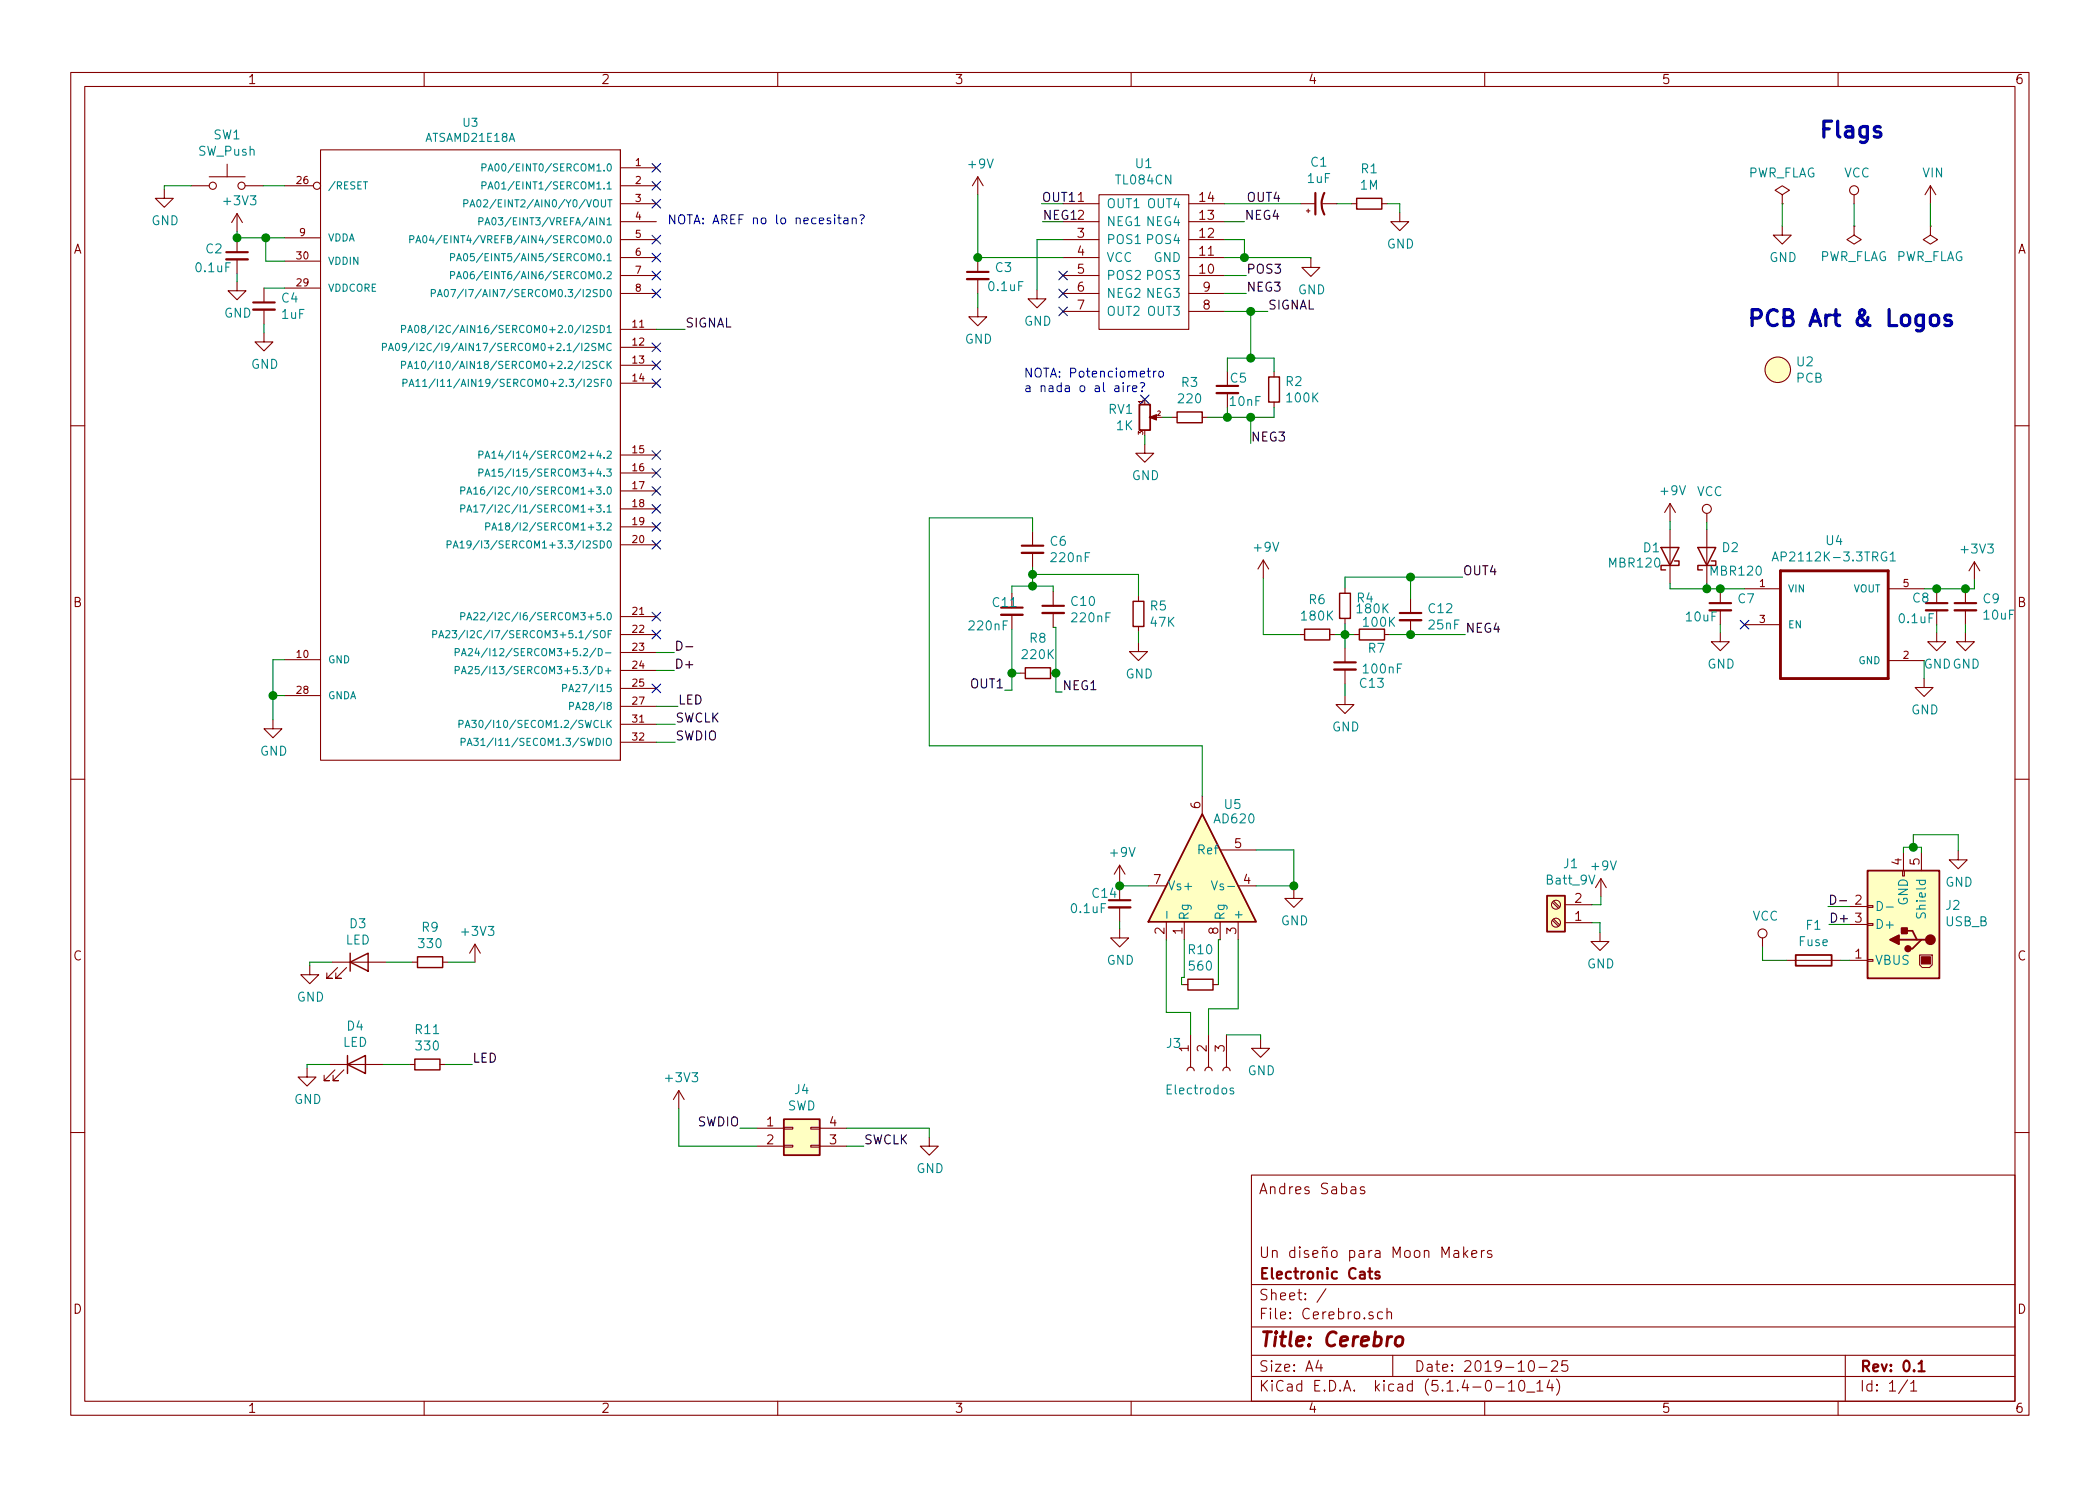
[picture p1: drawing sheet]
EESchema Schematic File Version 4
LIBS:Cerebro-cache
EELAYER 30 0
EELAYER END
$Descr A4 11693 8268
encoding utf-8
Sheet 1 1
Title "Cerebro"
Date "2019-10-25"
Rev "0.1"
Comp "Electronic Cats"
Comment1 "Un diseño para Moon Makers"
Comment2 ""
Comment3 ""
Comment4 "Andres Sabas"
$EndDescr
$Comp
L power:PWR_FLAG #FLG01
U 1 1
P 9925 1125
F 0 "#FLG01" H 9925 1200 50  0001 C CNN
F 1 "PWR_FLAG" H 9925 1298 50  0000 C CNN
F 2 "" H 9925 1125 50  0001 C CNN
F 3 "~" H 9925 1125 50  0001 C CNN
	1    9925 1125
	1    0    0    -1  
$EndComp
$Comp
L power:GND #PWR06
U 1 1
P 9925 1250
F 0 "#PWR06" H 9925 1000 50  0001 C CNN
F 1 "GND" H 9930 1077 50  0000 C CNN
F 2 "" H 9925 1250 50  0001 C CNN
F 3 "" H 9925 1250 50  0001 C CNN
	1    9925 1250
	1    0    0    -1  
$EndComp
Wire Wire Line
	9925 1125 9925 1250
$Comp
L power:PWR_FLAG #FLG02
U 1 1
P 10325 1250
F 0 "#FLG02" H 10325 1325 50  0001 C CNN
F 1 "PWR_FLAG" H 10325 1423 50  0000 C CNN
F 2 "" H 10325 1250 50  0001 C CNN
F 3 "~" H 10325 1250 50  0001 C CNN
	1    10325 1250
	-1   0    0    1   
$EndComp
Wire Wire Line
	10325 1250 10325 1125
$Comp
L power:VCC #PWR03
U 1 1
P 10325 1125
F 0 "#PWR03" H 10325 975 50  0001 C CNN
F 1 "VCC" H 10342 1298 50  0000 C CNN
F 2 "" H 10325 1125 50  0001 C CNN
F 3 "" H 10325 1125 50  0001 C CNN
	1    10325 1125
	1    0    0    -1  
$EndComp
$Comp
L power:PWR_FLAG #FLG03
U 1 1
P 10750 1250
F 0 "#FLG03" H 10750 1325 50  0001 C CNN
F 1 "PWR_FLAG" H 10750 1423 50  0000 C CNN
F 2 "" H 10750 1250 50  0001 C CNN
F 3 "~" H 10750 1250 50  0001 C CNN
	1    10750 1250
	-1   0    0    1   
$EndComp
Wire Wire Line
	10750 1250 10750 1125
$Comp
L Cerebro-rescue:VIN-wickerlib #PWR04
U 1 1
P 10750 1125
F 0 "#PWR04" H 10750 975 50  0001 C CNN
F 1 "VIN" H 10765 1298 50  0000 C CNN
F 2 "" H 10750 1125 50  0000 C CNN
F 3 "" H 10750 1125 50  0000 C CNN
	1    10750 1125
	1    0    0    -1  
$EndComp
$Comp
L Cerebro-rescue:PCB-Reverse_mount_leds-001-rescue U2
U 1 1
P 9900 2050
F 0 "U2" H 9999 2096 50  0000 L CNN
F 1 "PCB" H 9999 2005 50  0000 L CNN
F 2 "Cerebro_001:Cerebro_001" H 9900 2050 50  0001 C CNN
F 3 "" H 9900 2050 50  0001 C CNN
	1    9900 2050
	1    0    0    -1  
$EndComp
Text Notes 10125 775  0    89   ~ 18
Flags
Text Notes 9725 1825 0    89   ~ 18
PCB Art & Logos
$Comp
L electroniccats:ATSAMD21E18A U3
U 1 1
P 2255 2525
F 0 "U3" H 2620 4379 45  0000 C CNN
F 1 "ATSAMD21E18A" H 2620 4295 45  0000 C CNN
F 2 "Package_QFP:TQFP-32_7x7mm_P0.8mm" H 2285 2675 20  0001 C CNN
F 3 "https://www.mouser.mx/datasheet/2/268/SAM-D21-Family-Datasheet-DS40001882C-1381353.pdf" H 2255 2525 60  0001 C CNN
	1    2255 2525
	1    0    0    -1  
$EndComp
$Comp
L Amplifier_Instrumentation:AD620 U5
U 1 1
P 6695 4825
F 0 "U5" V 7045 4655 50  0000 C CNN
F 1 "AD620" V 6965 4645 50  0000 C CNN
F 2 "" H 6695 4825 50  0001 C CNN
F 3 "https://www.analog.com/media/en/technical-documentation/data-sheets/AD620.pdf" H 6695 4825 50  0001 C CNN
	1    6695 4825
	0    -1   -1   0   
$EndComp
$Comp
L electroniccats:AP2112K-3.3TRG1 U4
U 1 1
P 10215 3470
F 0 "U4" H 10215 3940 50  0000 C CNN
F 1 "AP2112K-3.3TRG1" H 10215 3849 50  0000 C CNN
F 2 "SOT95P285X140-5N" H 10215 3470 50  0001 L BNN
F 3 "SOT-753 Diodes Inc." H 10215 3470 50  0001 L BNN
F 4 "0.15 USD" H 10215 3470 50  0001 L BNN "Field4"
F 5 "Diodes Inc." H 10215 3470 50  0001 L BNN "Field5"
F 6 "AP2112K-3.3TRG1" H 10215 3470 50  0001 L BNN "Field6"
F 7 "Good" H 10215 3470 50  0001 L BNN "Field7"
F 8 "AP2112 Series 0.6 A 3.3 V Fixed Output SMT LDO Linear Regulator - SOT23-5" H 10215 3470 50  0001 L BNN "Field8"
	1    10215 3470
	1    0    0    -1  
$EndComp
Wire Wire Line
	1585 1025 1465 1025
Wire Wire Line
	1585 1445 1480 1445
Wire Wire Line
	1470 1595 1585 1595
Wire Wire Line
	1585 3665 1520 3665
Wire Wire Line
	1520 3665 1520 3865
Wire Wire Line
	1585 3865 1520 3865
Connection ~ 1520 3865
Wire Wire Line
	1520 3865 1520 4000
$Comp
L power:GND #PWR024
U 1 1
P 1520 4000
F 0 "#PWR024" H 1520 3750 50  0001 C CNN
F 1 "GND" H 1525 3827 50  0000 C CNN
F 2 "" H 1520 4000 50  0001 C CNN
F 3 "" H 1520 4000 50  0001 C CNN
	1    1520 4000
	1    0    0    -1  
$EndComp
$Comp
L Device:C_Small C4
U 1 1
P 1470 1695
F 0 "C4" H 1562 1741 50  0000 L CNN
F 1 "1uF" H 1562 1650 50  0000 L CNN
F 2 "" H 1470 1695 50  0001 C CNN
F 3 "~" H 1470 1695 50  0001 C CNN
	1    1470 1695
	1    0    0    -1  
$EndComp
Wire Wire Line
	1470 1795 1470 1845
$Comp
L power:GND #PWR012
U 1 1
P 1470 1845
F 0 "#PWR012" H 1470 1595 50  0001 C CNN
F 1 "GND" H 1475 1672 50  0000 C CNN
F 2 "" H 1470 1845 50  0001 C CNN
F 3 "" H 1470 1845 50  0001 C CNN
	1    1470 1845
	1    0    0    -1  
$EndComp
$Comp
L Device:R_Small R10
U 1 1
P 6685 5475
F 0 "R10" V 6489 5475 50  0000 C CNN
F 1 "560" V 6580 5475 50  0000 C CNN
F 2 "" H 6685 5475 50  0001 C CNN
F 3 "~" H 6685 5475 50  0001 C CNN
	1    6685 5475
	0    1    1    0   
$EndComp
Wire Wire Line
	6785 5475 6785 5225
Wire Wire Line
	6785 5225 6795 5225
Wire Wire Line
	6595 5225 6595 5435
Wire Wire Line
	6595 5435 6580 5435
Wire Wire Line
	6580 5435 6580 5475
Wire Wire Line
	6580 5475 6585 5475
$Comp
L Connector:Screw_Terminal_01x02 J1
U 1 1
P 8665 5130
F 0 "J1" H 8583 4805 50  0000 C CNN
F 1 "Batt_9V" H 8583 4896 50  0000 C CNN
F 2 "" H 8665 5130 50  0001 C CNN
F 3 "~" H 8665 5130 50  0001 C CNN
	1    8665 5130
	-1   0    0    1   
$EndComp
Wire Wire Line
	8865 5030 8915 5030
Wire Wire Line
	8915 5030 8915 4985
Wire Wire Line
	8865 5130 8910 5130
Wire Wire Line
	8910 5130 8910 5185
$Comp
L power:+9V #PWR028
U 1 1
P 8915 4985
F 0 "#PWR028" H 8915 4835 50  0001 C CNN
F 1 "+9V" H 8930 5158 50  0000 C CNN
F 2 "" H 8915 4985 50  0001 C CNN
F 3 "" H 8915 4985 50  0001 C CNN
	1    8915 4985
	1    0    0    -1  
$EndComp
$Comp
L power:GND #PWR030
U 1 1
P 8910 5185
F 0 "#PWR030" H 8910 4935 50  0001 C CNN
F 1 "GND" H 8915 5012 50  0000 C CNN
F 2 "" H 8910 5185 50  0001 C CNN
F 3 "" H 8910 5185 50  0001 C CNN
	1    8910 5185
	1    0    0    -1  
$EndComp
Wire Wire Line
	6395 4925 6235 4925
Wire Wire Line
	6235 4925 6235 4910
Wire Wire Line
	6995 4925 7205 4925
Wire Wire Line
	7205 4925 7205 4945
$Comp
L power:GND #PWR027
U 1 1
P 7205 4945
F 0 "#PWR027" H 7205 4695 50  0001 C CNN
F 1 "GND" H 7210 4772 50  0000 C CNN
F 2 "" H 7205 4945 50  0001 C CNN
F 3 "" H 7205 4945 50  0001 C CNN
	1    7205 4945
	1    0    0    -1  
$EndComp
$Comp
L power:+9V #PWR026
U 1 1
P 6235 4910
F 0 "#PWR026" H 6235 4760 50  0001 C CNN
F 1 "+9V" H 6250 5083 50  0000 C CNN
F 2 "" H 6235 4910 50  0001 C CNN
F 3 "" H 6235 4910 50  0001 C CNN
	1    6235 4910
	1    0    0    -1  
$EndComp
Wire Wire Line
	6995 4725 7205 4725
Wire Wire Line
	7205 4725 7205 4925
Connection ~ 7205 4925
Wire Wire Line
	6695 4425 6695 4145
Wire Wire Line
	3655 4025 3760 4025
Wire Wire Line
	3655 4125 3760 4125
Wire Wire Line
	3655 3625 3755 3625
Wire Wire Line
	3655 3725 3755 3725
Text Label 3755 3725 0    50   ~ 0
D+
Text Label 3755 3625 0    50   ~ 0
D-
Wire Wire Line
	10655 4640 10905 4640
Wire Wire Line
	9715 3270 9580 3270
Wire Wire Line
	9505 3270 9505 3240
Wire Wire Line
	10715 3270 10785 3270
Wire Wire Line
	10995 3270 10995 3220
Wire Wire Line
	10715 3670 10715 3770
$Comp
L power:VCC #PWR015
U 1 1
P 9505 2900
F 0 "#PWR015" H 9505 2750 50  0001 C CNN
F 1 "VCC" H 9522 3073 50  0000 C CNN
F 2 "" H 9505 2900 50  0001 C CNN
F 3 "" H 9505 2900 50  0001 C CNN
	1    9505 2900
	1    0    0    -1  
$EndComp
$Comp
L power:GND #PWR022
U 1 1
P 10715 3770
F 0 "#PWR022" H 10715 3520 50  0001 C CNN
F 1 "GND" H 10720 3597 50  0000 C CNN
F 2 "" H 10715 3770 50  0001 C CNN
F 3 "" H 10715 3770 50  0001 C CNN
	1    10715 3770
	1    0    0    -1  
$EndComp
$Comp
L power:+9V #PWR014
U 1 1
P 9300 2895
F 0 "#PWR014" H 9300 2745 50  0001 C CNN
F 1 "+9V" H 9315 3068 50  0000 C CNN
F 2 "" H 9300 2895 50  0001 C CNN
F 3 "" H 9300 2895 50  0001 C CNN
	1    9300 2895
	1    0    0    -1  
$EndComp
$Comp
L Device:C_Small C7
U 1 1
P 9580 3370
F 0 "C7" H 9672 3416 50  0000 L CNN
F 1 "10uF" H 9380 3315 50  0000 L CNN
F 2 "" H 9580 3370 50  0001 C CNN
F 3 "~" H 9580 3370 50  0001 C CNN
	1    9580 3370
	1    0    0    -1  
$EndComp
$Comp
L Device:C_Small C9
U 1 1
P 10945 3370
F 0 "C9" H 11037 3416 50  0000 L CNN
F 1 "10uF" H 11037 3325 50  0000 L CNN
F 2 "" H 10945 3370 50  0001 C CNN
F 3 "~" H 10945 3370 50  0001 C CNN
	1    10945 3370
	1    0    0    -1  
$EndComp
$Comp
L Device:C_Small C8
U 1 1
P 10785 3370
F 0 "C8" H 10645 3420 50  0000 L CNN
F 1 "0.1uF" H 10565 3305 50  0000 L CNN
F 2 "" H 10785 3370 50  0001 C CNN
F 3 "~" H 10785 3370 50  0001 C CNN
	1    10785 3370
	1    0    0    -1  
$EndComp
$Comp
L power:+3V3 #PWR017
U 1 1
P 10995 3220
F 0 "#PWR017" H 10995 3070 50  0001 C CNN
F 1 "+3V3" H 11010 3393 50  0000 C CNN
F 2 "" H 10995 3220 50  0001 C CNN
F 3 "" H 10995 3220 50  0001 C CNN
	1    10995 3220
	1    0    0    -1  
$EndComp
Connection ~ 10945 3270
Wire Wire Line
	10945 3270 10995 3270
Connection ~ 10785 3270
Wire Wire Line
	10785 3270 10945 3270
Wire Wire Line
	10785 3470 10785 3515
Wire Wire Line
	10945 3470 10945 3515
$Comp
L power:GND #PWR020
U 1 1
P 10945 3515
F 0 "#PWR020" H 10945 3265 50  0001 C CNN
F 1 "GND" H 10950 3342 50  0000 C CNN
F 2 "" H 10945 3515 50  0001 C CNN
F 3 "" H 10945 3515 50  0001 C CNN
	1    10945 3515
	1    0    0    -1  
$EndComp
$Comp
L power:GND #PWR019
U 1 1
P 10785 3515
F 0 "#PWR019" H 10785 3265 50  0001 C CNN
F 1 "GND" H 10790 3342 50  0000 C CNN
F 2 "" H 10785 3515 50  0001 C CNN
F 3 "" H 10785 3515 50  0001 C CNN
	1    10785 3515
	1    0    0    -1  
$EndComp
Connection ~ 9580 3270
Wire Wire Line
	9580 3270 9505 3270
Text Label 3760 4025 0    50   ~ 0
SWCLK
Text Label 3760 4125 0    50   ~ 0
SWDIO
$Comp
L Switch:SW_Push SW1
U 1 1
P 1265 1025
F 0 "SW1" H 1265 1310 50  0000 C CNN
F 1 "SW_Push" H 1265 1219 50  0000 C CNN
F 2 "" H 1265 1225 50  0001 C CNN
F 3 "~" H 1265 1225 50  0001 C CNN
	1    1265 1025
	1    0    0    -1  
$EndComp
Wire Wire Line
	1065 1025 915  1025
Wire Wire Line
	915  1025 915  1045
$Comp
L power:GND #PWR01
U 1 1
P 915 1045
F 0 "#PWR01" H 915 795 50  0001 C CNN
F 1 "GND" H 920 872 50  0000 C CNN
F 2 "" H 915 1045 50  0001 C CNN
F 3 "" H 915 1045 50  0001 C CNN
	1    915  1045
	1    0    0    -1  
$EndComp
$Comp
L Device:C_Small C6
U 1 1
P 5750 3050
F 0 "C6" H 5842 3096 50  0000 L CNN
F 1 "220nF" H 5842 3005 50  0000 L CNN
F 2 "" H 5750 3050 50  0001 C CNN
F 3 "~" H 5750 3050 50  0001 C CNN
	1    5750 3050
	1    0    0    -1  
$EndComp
$Comp
L Device:C_Small C11
U 1 1
P 5635 3395
F 0 "C11" H 5520 3445 50  0000 L CNN
F 1 "220nF" H 5385 3315 50  0000 L CNN
F 2 "" H 5635 3395 50  0001 C CNN
F 3 "~" H 5635 3395 50  0001 C CNN
	1    5635 3395
	1    0    0    -1  
$EndComp
$Comp
L Device:C_Small C10
U 1 1
P 5865 3385
F 0 "C10" H 5957 3431 50  0000 L CNN
F 1 "220nF" H 5957 3340 50  0000 L CNN
F 2 "" H 5865 3385 50  0001 C CNN
F 3 "~" H 5865 3385 50  0001 C CNN
	1    5865 3385
	1    0    0    -1  
$EndComp
$Comp
L Device:R_Small R8
U 1 1
P 5780 3740
F 0 "R8" V 5584 3740 50  0000 C CNN
F 1 "220K" V 5675 3740 50  0000 C CNN
F 2 "" H 5780 3740 50  0001 C CNN
F 3 "~" H 5780 3740 50  0001 C CNN
	1    5780 3740
	0    1    1    0   
$EndComp
$Comp
L Device:R_Small R5
U 1 1
P 6340 3410
F 0 "R5" H 6399 3456 50  0000 L CNN
F 1 "47K" H 6399 3365 50  0000 L CNN
F 2 "" H 6340 3410 50  0001 C CNN
F 3 "~" H 6340 3410 50  0001 C CNN
	1    6340 3410
	1    0    0    -1  
$EndComp
Wire Wire Line
	5750 3255 5635 3255
Wire Wire Line
	5635 3255 5635 3295
Wire Wire Line
	5750 3255 5865 3255
Wire Wire Line
	5865 3255 5865 3285
Connection ~ 5750 3255
Wire Wire Line
	5635 3495 5635 3740
Wire Wire Line
	5635 3740 5680 3740
Wire Wire Line
	5880 3740 5880 3485
Wire Wire Line
	5880 3485 5865 3485
Wire Wire Line
	5750 3255 5750 3190
Wire Wire Line
	5750 3190 6340 3190
Wire Wire Line
	6340 3190 6340 3310
Connection ~ 5750 3190
Wire Wire Line
	5750 3190 5750 3150
Wire Wire Line
	6340 3510 6340 3570
$Comp
L power:GND #PWR021
U 1 1
P 6340 3570
F 0 "#PWR021" H 6340 3320 50  0001 C CNN
F 1 "GND" H 6345 3397 50  0000 C CNN
F 2 "" H 6340 3570 50  0001 C CNN
F 3 "" H 6340 3570 50  0001 C CNN
	1    6340 3570
	1    0    0    -1  
$EndComp
Wire Wire Line
	5750 2950 5750 2875
$Comp
L Device:R_Small R4
U 1 1
P 7490 3365
F 0 "R4" H 7550 3410 50  0000 L CNN
F 1 "180K" H 7545 3350 50  0000 L CNN
F 2 "" H 7490 3365 50  0001 C CNN
F 3 "~" H 7490 3365 50  0001 C CNN
	1    7490 3365
	1    0    0    -1  
$EndComp
$Comp
L Device:R_Small R6
U 1 1
P 7335 3525
F 0 "R6" V 7139 3525 50  0000 C CNN
F 1 "180K" V 7230 3525 50  0000 C CNN
F 2 "" H 7335 3525 50  0001 C CNN
F 3 "~" H 7335 3525 50  0001 C CNN
	1    7335 3525
	0    1    1    0   
$EndComp
$Comp
L Device:R_Small R7
U 1 1
P 7640 3525
F 0 "R7" V 7715 3550 50  0000 C CNN
F 1 "100K" V 7570 3565 50  0000 C CNN
F 2 "" H 7640 3525 50  0001 C CNN
F 3 "~" H 7640 3525 50  0001 C CNN
	1    7640 3525
	0    1    1    0   
$EndComp
$Comp
L Device:C_Small C13
U 1 1
P 7490 3700
F 0 "C13" H 7565 3605 50  0000 L CNN
F 1 "100nF" H 7580 3685 50  0000 L CNN
F 2 "" H 7490 3700 50  0001 C CNN
F 3 "~" H 7490 3700 50  0001 C CNN
	1    7490 3700
	1    0    0    -1  
$EndComp
$Comp
L Device:C_Small C12
U 1 1
P 7855 3425
F 0 "C12" H 7947 3471 50  0000 L CNN
F 1 "25nF" H 7947 3380 50  0000 L CNN
F 2 "" H 7855 3425 50  0001 C CNN
F 3 "~" H 7855 3425 50  0001 C CNN
	1    7855 3425
	1    0    0    -1  
$EndComp
Wire Wire Line
	7435 3525 7490 3525
Wire Wire Line
	7490 3465 7490 3525
Connection ~ 7490 3525
Wire Wire Line
	7490 3525 7540 3525
Wire Wire Line
	7490 3525 7490 3600
Wire Wire Line
	7740 3525 7855 3525
Wire Wire Line
	7490 3265 7490 3205
Wire Wire Line
	7855 3325 7855 3205
Wire Wire Line
	7855 3205 7490 3205
Wire Wire Line
	7035 3525 7035 3210
Wire Wire Line
	7035 3525 7235 3525
$Comp
L power:+9V #PWR016
U 1 1
P 7035 3210
F 0 "#PWR016" H 7035 3060 50  0001 C CNN
F 1 "+9V" H 7050 3383 50  0000 C CNN
F 2 "" H 7035 3210 50  0001 C CNN
F 3 "" H 7035 3210 50  0001 C CNN
	1    7035 3210
	1    0    0    -1  
$EndComp
Wire Wire Line
	7490 3800 7490 3865
$Comp
L power:GND #PWR023
U 1 1
P 7490 3865
F 0 "#PWR023" H 7490 3615 50  0001 C CNN
F 1 "GND" H 7495 3692 50  0000 C CNN
F 2 "" H 7490 3865 50  0001 C CNN
F 3 "" H 7490 3865 50  0001 C CNN
	1    7490 3865
	1    0    0    -1  
$EndComp
$Comp
L Amplifier_Operational:TL084CN U1
U 1 1
P 6370 1275
F 0 "U1" H 6370 1650 50  0000 C CNN
F 1 "TL084CN" H 6370 1559 50  0000 C CNN
F 2 "" H 6370 1275 50  0001 C CNN
F 3 "" H 6370 1275 50  0001 C CNN
	1    6370 1275
	1    0    0    -1  
$EndComp
$Comp
L power:VCC #PWR031
U 1 1
P 9815 5265
F 0 "#PWR031" H 9815 5115 50  0001 C CNN
F 1 "VCC" H 9832 5438 50  0000 C CNN
F 2 "" H 9815 5265 50  0001 C CNN
F 3 "" H 9815 5265 50  0001 C CNN
	1    9815 5265
	1    0    0    -1  
$EndComp
Wire Wire Line
	9815 5340 9815 5265
Wire Wire Line
	9950 5340 9815 5340
Wire Wire Line
	10300 5340 10250 5340
$Comp
L Device:Fuse F1
U 1 1
P 10100 5340
F 0 "F1" V 9903 5340 50  0000 C CNN
F 1 "Fuse" V 9994 5340 50  0000 C CNN
F 2 "" V 10030 5340 50  0001 C CNN
F 3 "~" H 10100 5340 50  0001 C CNN
	1    10100 5340
	0    1    1    0   
$EndComp
Wire Wire Line
	10905 4640 10905 4730
$Comp
L power:GND #PWR025
U 1 1
P 10905 4730
F 0 "#PWR025" H 10905 4480 50  0001 C CNN
F 1 "GND" H 10910 4557 50  0000 C CNN
F 2 "" H 10905 4730 50  0001 C CNN
F 3 "" H 10905 4730 50  0001 C CNN
	1    10905 4730
	1    0    0    -1  
$EndComp
Wire Wire Line
	10655 4710 10600 4710
Connection ~ 10655 4710
Wire Wire Line
	10655 4710 10655 4640
Wire Wire Line
	10600 4710 10600 4740
Wire Wire Line
	10700 4710 10655 4710
Wire Wire Line
	10700 4740 10700 4710
Text Label 10185 5140 0    50   ~ 0
D+
Text Label 10180 5040 0    50   ~ 0
D-
Wire Wire Line
	10300 5140 10185 5140
Wire Wire Line
	10300 5040 10180 5040
$Comp
L Connector:USB_B J2
U 1 1
P 10600 5140
F 0 "J2" H 10370 5037 50  0000 R CNN
F 1 "USB_B" H 10370 5128 50  0000 R CNN
F 2 "" H 10750 5090 50  0001 C CNN
F 3 " ~" H 10750 5090 50  0001 C CNN
	1    10600 5140
	-1   0    0    1   
$EndComp
Wire Wire Line
	5920 1125 5800 1125
Wire Wire Line
	5920 1225 5805 1225
NoConn ~ 5920 1725
NoConn ~ 5920 1625
NoConn ~ 5920 1525
Wire Wire Line
	6820 1225 6930 1225
Wire Wire Line
	6820 1325 6930 1325
Wire Wire Line
	6820 1525 6940 1525
Wire Wire Line
	6820 1625 6940 1625
Wire Wire Line
	7300 1425 7300 1430
Wire Wire Line
	6820 1425 6930 1425
$Comp
L power:GND #PWR08
U 1 1
P 7300 1430
F 0 "#PWR08" H 7300 1180 50  0001 C CNN
F 1 "GND" H 7305 1257 50  0000 C CNN
F 2 "" H 7300 1430 50  0001 C CNN
F 3 "" H 7300 1430 50  0001 C CNN
	1    7300 1430
	1    0    0    -1  
$EndComp
$Comp
L power:+9V #PWR02
U 1 1
P 5445 1075
F 0 "#PWR02" H 5445 925 50  0001 C CNN
F 1 "+9V" H 5460 1248 50  0000 C CNN
F 2 "" H 5445 1075 50  0001 C CNN
F 3 "" H 5445 1075 50  0001 C CNN
	1    5445 1075
	1    0    0    -1  
$EndComp
Wire Wire Line
	5445 1425 5445 1075
Wire Wire Line
	5445 1425 5920 1425
Text Label 5800 1125 0    50   ~ 0
OUT1
Text Label 5805 1225 0    50   ~ 0
NEG1
Text Label 6940 1125 0    50   ~ 0
OUT4
Text Label 6930 1225 0    50   ~ 0
NEG4
Text Label 6940 1525 0    50   ~ 0
POS3
Text Label 6940 1625 0    50   ~ 0
NEG3
Wire Wire Line
	7855 3525 8160 3525
Connection ~ 7855 3525
Wire Wire Line
	7855 3205 8145 3205
Connection ~ 7855 3205
Wire Wire Line
	5635 3740 5635 3835
Wire Wire Line
	5635 3835 5595 3835
Connection ~ 5635 3740
Wire Wire Line
	5880 3740 5880 3845
Wire Wire Line
	5880 3845 5915 3845
Connection ~ 5880 3740
Text Label 5595 3835 2    50   ~ 0
OUT1
Text Label 5915 3845 0    50   ~ 0
NEG1
Wire Wire Line
	5775 1325 5775 1605
Wire Wire Line
	5775 1325 5920 1325
$Comp
L power:GND #PWR010
U 1 1
P 5775 1605
F 0 "#PWR010" H 5775 1355 50  0001 C CNN
F 1 "GND" H 5780 1432 50  0000 C CNN
F 2 "" H 5775 1605 50  0001 C CNN
F 3 "" H 5775 1605 50  0001 C CNN
	1    5775 1605
	1    0    0    -1  
$EndComp
Text Label 8145 3205 0    50   ~ 0
OUT4
Text Label 8160 3525 0    50   ~ 0
NEG4
Wire Wire Line
	6930 1325 6930 1425
Connection ~ 6930 1425
Wire Wire Line
	6930 1425 7300 1425
$Comp
L Device:CP1_Small C1
U 1 1
P 7345 1125
F 0 "C1" V 7573 1125 50  0000 C CNN
F 1 "1uF" V 7482 1125 50  0000 C CNN
F 2 "" H 7345 1125 50  0001 C CNN
F 3 "~" H 7345 1125 50  0001 C CNN
	1    7345 1125
	0    -1   -1   0   
$EndComp
Wire Wire Line
	6820 1125 7245 1125
$Comp
L Device:R_Small R1
U 1 1
P 7625 1125
F 0 "R1" V 7429 1125 50  0000 C CNN
F 1 "1M" V 7520 1125 50  0000 C CNN
F 2 "" H 7625 1125 50  0001 C CNN
F 3 "~" H 7625 1125 50  0001 C CNN
	1    7625 1125
	0    1    1    0   
$EndComp
Wire Wire Line
	7445 1125 7525 1125
Wire Wire Line
	7725 1125 7795 1125
Wire Wire Line
	7795 1125 7795 1175
$Comp
L power:GND #PWR05
U 1 1
P 7795 1175
F 0 "#PWR05" H 7795 925 50  0001 C CNN
F 1 "GND" H 7800 1002 50  0000 C CNN
F 2 "" H 7795 1175 50  0001 C CNN
F 3 "" H 7795 1175 50  0001 C CNN
	1    7795 1175
	1    0    0    -1  
$EndComp
$Comp
L Device:R_Small R3
U 1 1
P 6625 2315
F 0 "R3" V 6429 2315 50  0000 C CNN
F 1 "220" V 6520 2315 50  0000 C CNN
F 2 "" H 6625 2315 50  0001 C CNN
F 3 "~" H 6625 2315 50  0001 C CNN
	1    6625 2315
	0    1    1    0   
$EndComp
$Comp
L Device:R_Small R2
U 1 1
P 7095 2160
F 0 "R2" H 7154 2206 50  0000 L CNN
F 1 "100K" H 7154 2115 50  0000 L CNN
F 2 "" H 7095 2160 50  0001 C CNN
F 3 "~" H 7095 2160 50  0001 C CNN
	1    7095 2160
	1    0    0    -1  
$EndComp
$Comp
L Device:C_Small C5
U 1 1
P 6835 2160
F 0 "C5" H 6845 2225 50  0000 L CNN
F 1 "10nF" H 6840 2095 50  0000 L CNN
F 2 "" H 6835 2160 50  0001 C CNN
F 3 "~" H 6835 2160 50  0001 C CNN
	1    6835 2160
	1    0    0    -1  
$EndComp
$Comp
L Device:R_POT_Small RV1
U 1 1
P 6375 2315
F 0 "RV1" H 6315 2361 50  0000 R CNN
F 1 "1K" H 6315 2270 50  0000 R CNN
F 2 "" H 6375 2315 50  0001 C CNN
F 3 "~" H 6375 2315 50  0001 C CNN
	1    6375 2315
	1    0    0    -1  
$EndComp
Wire Wire Line
	6835 2060 6835 1985
Wire Wire Line
	6835 1985 6965 1985
Wire Wire Line
	7095 1985 7095 2060
Wire Wire Line
	7095 2260 7095 2315
Wire Wire Line
	6835 2315 6835 2260
Wire Wire Line
	6835 2315 6725 2315
Connection ~ 6835 2315
Wire Wire Line
	6525 2315 6475 2315
Wire Wire Line
	6375 2415 6375 2465
$Comp
L power:GND #PWR013
U 1 1
P 6375 2465
F 0 "#PWR013" H 6375 2215 50  0001 C CNN
F 1 "GND" H 6380 2292 50  0000 C CNN
F 2 "" H 6375 2465 50  0001 C CNN
F 3 "" H 6375 2465 50  0001 C CNN
	1    6375 2465
	1    0    0    -1  
$EndComp
NoConn ~ 6375 2215
Connection ~ 6965 1985
Wire Wire Line
	6965 1985 7095 1985
Wire Wire Line
	7095 2315 6965 2315
Connection ~ 6965 2315
Wire Wire Line
	6965 2315 6835 2315
Text Label 6965 2460 0    50   ~ 0
NEG3
Wire Wire Line
	6820 1725 6965 1725
Wire Wire Line
	6965 1725 6965 1985
Wire Wire Line
	6965 1725 7060 1725
Connection ~ 6965 1725
Text Label 7060 1725 0    50   ~ 0
SIGNAL
Wire Wire Line
	6965 2315 6965 2460
Wire Wire Line
	6695 4145 5175 4145
Wire Wire Line
	5175 4145 5175 2875
Wire Wire Line
	5175 2875 5750 2875
$Comp
L Connector:Conn_01x03_Female J3
U 1 1
P 6730 5955
F 0 "J3" V 6576 6103 50  0000 L CNN
F 1 "Electrodos" V 6835 5800 50  0000 L CNN
F 2 "" H 6730 5955 50  0001 C CNN
F 3 "~" H 6730 5955 50  0001 C CNN
	1    6730 5955
	0    -1   1    0   
$EndComp
Wire Wire Line
	6630 5755 6630 5630
Wire Wire Line
	6630 5630 6495 5630
Wire Wire Line
	6495 5225 6495 5630
Wire Wire Line
	6895 5610 6730 5610
Wire Wire Line
	6730 5610 6730 5755
Wire Wire Line
	6895 5225 6895 5610
Wire Wire Line
	6830 5755 7020 5755
Wire Wire Line
	7020 5755 7020 5780
$Comp
L power:GND #PWR034
U 1 1
P 7020 5780
F 0 "#PWR034" H 7020 5530 50  0001 C CNN
F 1 "GND" H 7025 5607 50  0000 C CNN
F 2 "" H 7020 5780 50  0001 C CNN
F 3 "" H 7020 5780 50  0001 C CNN
	1    7020 5780
	1    0    0    -1  
$EndComp
$Comp
L power:+3V3 #PWR07
U 1 1
P 1320 1280
F 0 "#PWR07" H 1320 1130 50  0001 C CNN
F 1 "+3V3" H 1335 1453 50  0000 C CNN
F 2 "" H 1320 1280 50  0001 C CNN
F 3 "" H 1320 1280 50  0001 C CNN
	1    1320 1280
	1    0    0    -1  
$EndComp
$Comp
L Device:C_Small C2
U 1 1
P 1320 1415
F 0 "C2" H 1140 1455 50  0000 L CNN
F 1 "0.1uF" H 1080 1350 50  0000 L CNN
F 2 "" H 1320 1415 50  0001 C CNN
F 3 "~" H 1320 1415 50  0001 C CNN
	1    1320 1415
	1    0    0    -1  
$EndComp
Wire Wire Line
	1320 1315 1320 1280
Wire Wire Line
	1320 1315 1480 1315
Connection ~ 1320 1315
Wire Wire Line
	1480 1445 1480 1315
Connection ~ 1480 1315
Wire Wire Line
	1480 1315 1585 1315
Wire Wire Line
	1320 1515 1320 1560
$Comp
L power:GND #PWR09
U 1 1
P 1320 1560
F 0 "#PWR09" H 1320 1310 50  0001 C CNN
F 1 "GND" H 1325 1387 50  0000 C CNN
F 2 "" H 1320 1560 50  0001 C CNN
F 3 "" H 1320 1560 50  0001 C CNN
	1    1320 1560
	1    0    0    -1  
$EndComp
Wire Wire Line
	3655 1825 3815 1825
Text Label 3815 1825 0    50   ~ 0
SIGNAL
Text Label 3775 3925 0    50   ~ 0
LED
Wire Wire Line
	3655 3925 3775 3925
$Comp
L Device:LED D3
U 1 1
P 2000 5350
F 0 "D3" H 1993 5566 50  0000 C CNN
F 1 "LED" H 1993 5475 50  0000 C CNN
F 2 "" H 2000 5350 50  0001 C CNN
F 3 "~" H 2000 5350 50  0001 C CNN
	1    2000 5350
	1    0    0    -1  
$EndComp
$Comp
L Device:R_Small R9
U 1 1
P 2395 5350
F 0 "R9" V 2199 5350 50  0000 C CNN
F 1 "330" V 2290 5350 50  0000 C CNN
F 2 "" H 2395 5350 50  0001 C CNN
F 3 "~" H 2395 5350 50  0001 C CNN
	1    2395 5350
	0    1    1    0   
$EndComp
$Comp
L Connector_Generic:Conn_02x02_Counter_Clockwise J4
U 1 1
P 4415 6275
F 0 "J4" H 4465 6492 50  0000 C CNN
F 1 "SWD" H 4465 6401 50  0000 C CNN
F 2 "" H 4415 6275 50  0001 C CNN
F 3 "~" H 4415 6275 50  0001 C CNN
	1    4415 6275
	1    0    0    -1  
$EndComp
Wire Wire Line
	4715 6375 4810 6375
Wire Wire Line
	4215 6275 4120 6275
Text Label 4120 6275 2    50   ~ 0
SWDIO
Text Label 4810 6375 0    50   ~ 0
SWCLK
$Comp
L power:+3V3 #PWR036
U 1 1
P 3780 6165
F 0 "#PWR036" H 3780 6015 50  0001 C CNN
F 1 "+3V3" H 3795 6338 50  0000 C CNN
F 2 "" H 3780 6165 50  0001 C CNN
F 3 "" H 3780 6165 50  0001 C CNN
	1    3780 6165
	1    0    0    -1  
$EndComp
$Comp
L power:GND #PWR037
U 1 1
P 5175 6325
F 0 "#PWR037" H 5175 6075 50  0001 C CNN
F 1 "GND" H 5180 6152 50  0000 C CNN
F 2 "" H 5175 6325 50  0001 C CNN
F 3 "" H 5175 6325 50  0001 C CNN
	1    5175 6325
	1    0    0    -1  
$EndComp
Wire Wire Line
	5175 6275 5175 6325
Wire Wire Line
	4715 6275 5175 6275
Wire Wire Line
	3780 6375 3780 6165
Wire Wire Line
	3780 6375 4215 6375
Wire Wire Line
	2295 5350 2150 5350
Wire Wire Line
	2495 5350 2645 5350
Wire Wire Line
	1850 5350 1725 5350
Wire Wire Line
	1725 5350 1725 5370
$Comp
L power:GND #PWR033
U 1 1
P 1725 5370
F 0 "#PWR033" H 1725 5120 50  0001 C CNN
F 1 "GND" H 1730 5197 50  0000 C CNN
F 2 "" H 1725 5370 50  0001 C CNN
F 3 "" H 1725 5370 50  0001 C CNN
	1    1725 5370
	1    0    0    -1  
$EndComp
$Comp
L Device:LED D4
U 1 1
P 1985 5920
F 0 "D4" H 1978 6136 50  0000 C CNN
F 1 "LED" H 1978 6045 50  0000 C CNN
F 2 "" H 1985 5920 50  0001 C CNN
F 3 "~" H 1985 5920 50  0001 C CNN
	1    1985 5920
	1    0    0    -1  
$EndComp
$Comp
L Device:R_Small R11
U 1 1
P 2380 5920
F 0 "R11" V 2184 5920 50  0000 C CNN
F 1 "330" V 2275 5920 50  0000 C CNN
F 2 "" H 2380 5920 50  0001 C CNN
F 3 "~" H 2380 5920 50  0001 C CNN
	1    2380 5920
	0    1    1    0   
$EndComp
Wire Wire Line
	2280 5920 2135 5920
Wire Wire Line
	2480 5920 2630 5920
Wire Wire Line
	1835 5920 1710 5920
Wire Wire Line
	1710 5920 1710 5940
$Comp
L power:GND #PWR035
U 1 1
P 1710 5940
F 0 "#PWR035" H 1710 5690 50  0001 C CNN
F 1 "GND" H 1715 5767 50  0000 C CNN
F 2 "" H 1710 5940 50  0001 C CNN
F 3 "" H 1710 5940 50  0001 C CNN
	1    1710 5940
	1    0    0    -1  
$EndComp
$Comp
L power:+3V3 #PWR032
U 1 1
P 2645 5350
F 0 "#PWR032" H 2645 5200 50  0001 C CNN
F 1 "+3V3" H 2660 5523 50  0000 C CNN
F 2 "" H 2645 5350 50  0001 C CNN
F 3 "" H 2645 5350 50  0001 C CNN
	1    2645 5350
	1    0    0    -1  
$EndComp
Text Label 2630 5920 0    50   ~ 0
LED
NoConn ~ 3655 3825
NoConn ~ 3655 3525
NoConn ~ 3655 3425
NoConn ~ 3655 3025
NoConn ~ 3655 2925
NoConn ~ 3655 2825
NoConn ~ 3655 2725
NoConn ~ 3655 2625
NoConn ~ 3655 2525
NoConn ~ 3655 2125
NoConn ~ 3655 2025
NoConn ~ 3655 1925
NoConn ~ 3655 1625
NoConn ~ 3655 1525
NoConn ~ 3655 1425
NoConn ~ 3655 1325
NoConn ~ 3655 925 
NoConn ~ 3655 1025
NoConn ~ 3655 1125
Text Notes 5700 2185 0    50   ~ 0
NOTA: Potenciometro \na nada o al aire?
Text Notes 3715 1250 0    50   ~ 0
NOTA: AREF no lo necesitan?
$Comp
L Diode:MBR735 D2
U 1 1
P 9505 3090
F 0 "D2" V 9551 3011 50  0000 R CNN
F 1 "MBR120" V 9420 3080 50  0000 R CNN
F 2 "Package_TO_SOT_THT:TO-220-2_Vertical" H 9505 2915 50  0001 C CNN
F 3 "http://www.onsemi.com/pub_link/Collateral/MBR735-D.PDF" H 9505 3090 50  0001 C CNN
	1    9505 3090
	0    -1   -1   0   
$EndComp
$Comp
L Diode:MBR735 D1
U 1 1
P 9300 3090
F 0 "D1" V 9345 3245 50  0000 R CNN
F 1 "MBR120" V 9260 3440 50  0000 R CNN
F 2 "Package_TO_SOT_THT:TO-220-2_Vertical" H 9300 2915 50  0001 C CNN
F 3 "http://www.onsemi.com/pub_link/Collateral/MBR735-D.PDF" H 9300 3090 50  0001 C CNN
	1    9300 3090
	0    -1   -1   0   
$EndComp
Wire Wire Line
	9505 3270 9300 3270
Wire Wire Line
	9300 3270 9300 3240
Connection ~ 9505 3270
Wire Wire Line
	9300 2940 9300 2895
Wire Wire Line
	9505 2940 9505 2900
Wire Wire Line
	9580 3470 9580 3515
$Comp
L power:GND #PWR018
U 1 1
P 9580 3515
F 0 "#PWR018" H 9580 3265 50  0001 C CNN
F 1 "GND" H 9585 3342 50  0000 C CNN
F 2 "" H 9580 3515 50  0001 C CNN
F 3 "" H 9580 3515 50  0001 C CNN
	1    9580 3515
	1    0    0    -1  
$EndComp
NoConn ~ 9715 3470
$Comp
L Device:C_Small C3
U 1 1
P 5445 1525
F 0 "C3" H 5537 1571 50  0000 L CNN
F 1 "0.1uF" H 5495 1465 50  0000 L CNN
F 2 "" H 5445 1525 50  0001 C CNN
F 3 "~" H 5445 1525 50  0001 C CNN
	1    5445 1525
	1    0    0    -1  
$EndComp
Connection ~ 5445 1425
Wire Wire Line
	5445 1625 5445 1705
$Comp
L power:GND #PWR011
U 1 1
P 5445 1705
F 0 "#PWR011" H 5445 1455 50  0001 C CNN
F 1 "GND" H 5450 1532 50  0000 C CNN
F 2 "" H 5445 1705 50  0001 C CNN
F 3 "" H 5445 1705 50  0001 C CNN
	1    5445 1705
	1    0    0    -1  
$EndComp
$Comp
L Device:C_Small C14
U 1 1
P 6235 5025
F 0 "C14" H 6075 5085 50  0000 L CNN
F 1 "0.1uF" H 5955 5000 50  0000 L CNN
F 2 "" H 6235 5025 50  0001 C CNN
F 3 "~" H 6235 5025 50  0001 C CNN
	1    6235 5025
	1    0    0    -1  
$EndComp
Connection ~ 6235 4925
Wire Wire Line
	6235 5125 6235 5165
$Comp
L power:GND #PWR029
U 1 1
P 6235 5165
F 0 "#PWR029" H 6235 4915 50  0001 C CNN
F 1 "GND" H 6240 4992 50  0000 C CNN
F 2 "" H 6235 5165 50  0001 C CNN
F 3 "" H 6235 5165 50  0001 C CNN
	1    6235 5165
	1    0    0    -1  
$EndComp
$EndSCHEMATC
